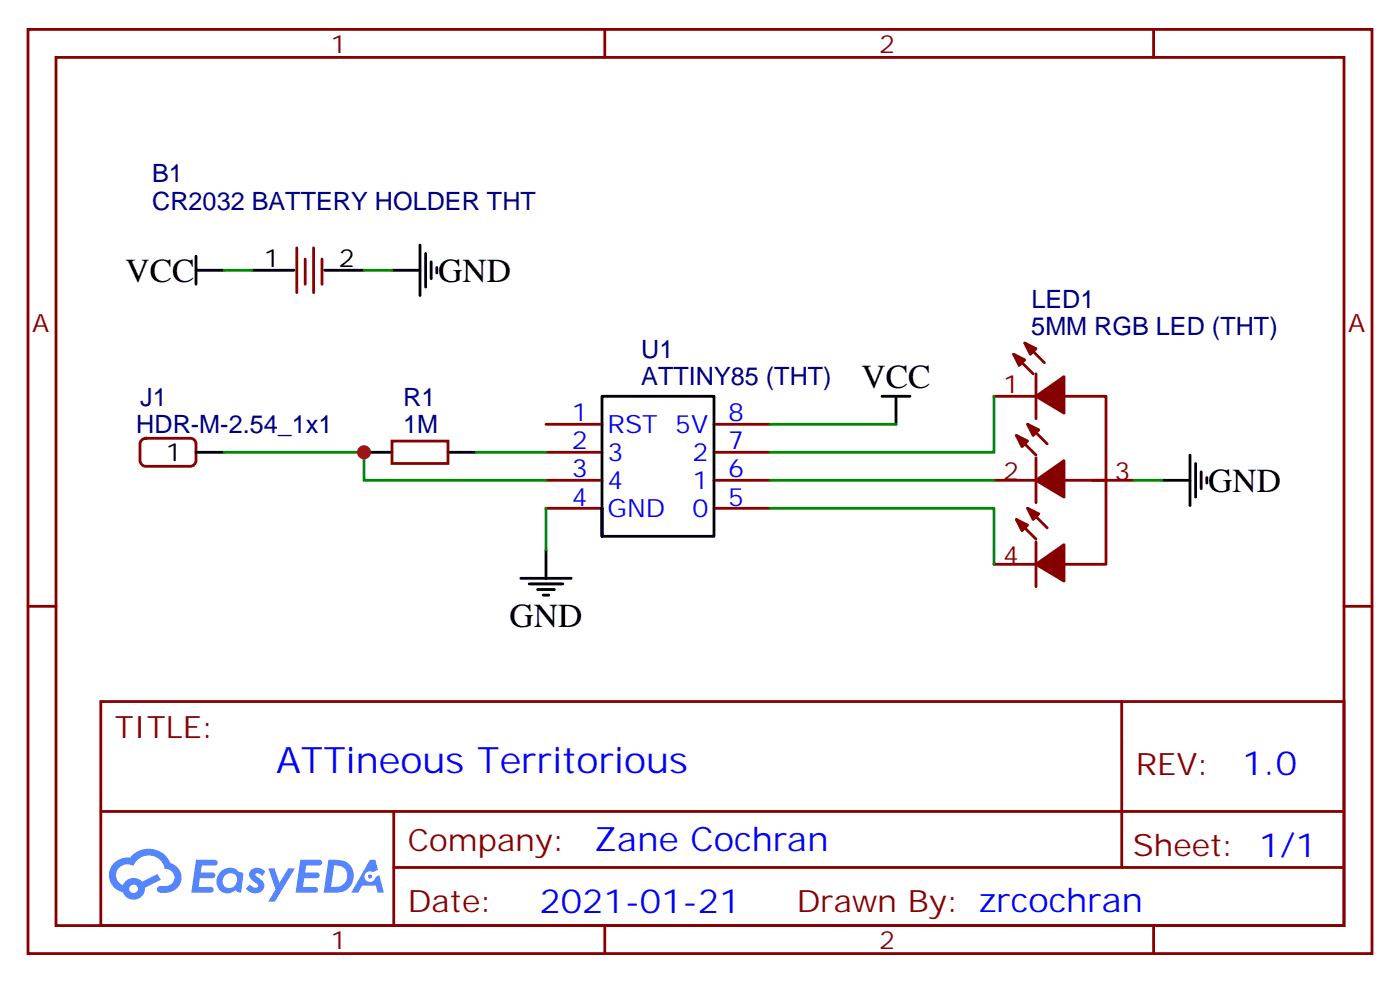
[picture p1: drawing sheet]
<svg xmlns="http://www.w3.org/2000/svg" width="176mm" height="124mm" viewBox="0 0 176 124" stroke-linecap="round" stroke-linejoin="round" font-family="sans-serif">
<g fill="none" stroke="#870000" stroke-width=".35">
<path d="M3.5 3.7h169.4v116.4h-169.4zM7.1 7.2h162.2v109.4h-162.2zM76.2 3.7v3.5M145.3 3.7v3.5M3.5 76.4h3.6M169.3 76.4h3.6M12.7 88.4h156.6v28.2h-156.6zM141.3 88.4v20.9M12.7 102.2h156.5M49.6 109.3h119.6M49.6 102.2v14.1M76.2 116.6v3.5"/>
<path d="M145.3 116.6v3.5"/>
</g>
<g fill="#5487ff">
<path d="M31.7 109.5a1.22 1.22 0 0 1 1.7 .3l-.4 .6-.4-.4h-.4v.2a2.96 2.96 0 0 1 1.1 1.2 1.14 1.14 0 0 1-.7 1.1 1.14 1.14 0 0 1-1.2-.2l-.4-.3 .5-.6a.66 .66 0 0 0 1 .3v-.3a2.71 2.71 0 0 1-1.1-1 .78 .78 0 0 1 .3-.9z"/>
<path d="M24.7 108.3h1.5a1.22 1.22 0 0 1 1.2 .2 .37 .37 0 0 1-.4 .5h-1.6l-.1 .9h1.5a.37 .37 0 0 1 .3 .4 .37 .37 0 0 1-.3 .3h-1.6l-.2 1.1h.8a1.15 1.15 0 0 1 1.1 .2 .36 .36 0 0 1-.3 .6h-2.5z"/>
<path d="M37.8 108.3h1.6a1.23 1.23 0 0 1 1.1 .2 .37 .37 0 0 1-.3 .5h-1.6l-.2 .9h1.6a.37 .37 0 0 1 .3 .4 .37 .37 0 0 1-.4 .3h-1.6l-.1 1.1h.7a1.15 1.15 0 0 1 1.1 .2 .36 .36 0 0 1-.3 .6h-2.5z"/>
<path d="M46.6 108.3h.7l.3 1.3-.6 .3a.69 .69 0 0 0-1 .3 .69 .69 0 0 0 .4 .9 .69 .69 0 0 0 .9-.6l.5-.3 .6 2.2h-.8l-.3-.8h-1.7l-.5 .8h-.8z"/>
<path d="M33.8 109.4h.8l.6 1.8 1.1-1.8h.9l-2.6 4.2h-.8l.9-1.6z"/>
<path d="M41.4 108.3l-.6 4.2a5.9 5.9 0 0 0 2.7-.3 2.09 2.09 0 0 0 1-2.6 2.09 2.09 0 0 0-2.4-1.3zM42.1 109a1.36 1.36 0 0 1 1.7 1.2 1.36 1.36 0 0 1-1.4 1.5h-.7z"/>
<path d="M27.7 109.9a1.5 1.5 0 0 0-.3 1.9 1.5 1.5 0 0 0 1.8 .6l.4-.3 .4 .3 .4 .1 .3-2.3-.2-.3h-.1a.53 .53 0 0 1-.6-.4 1.63 1.63 0 0 0-2.1 .4zM28.3 110.3a.89 .89 0 0 1 1.4 0 .89 .89 0 0 1-.2 1.3 .89 .89 0 0 1-1.3 0 .89 .89 0 0 1 .1-1.3z"/>
<path d="M14.4 108.7a2.18 2.18 0 0 0 1.1 3.7 1.44 1.44 0 0 0 1.6 .9 1.44 1.44 0 0 0 1.2-1.5l2-1-.5-.7-1.9 1a1.47 1.47 0 0 0-2.4 .4 1.39 1.39 0 0 1-.7-1.9 1.39 1.39 0 0 1 2-.5 2.08 2.08 0 0 1 2.2-1.3 2.08 2.08 0 0 1 1.8 1.7 1.07 1.07 0 0 1 1.2 1 1.07 1.07 0 0 1-1 1.1h-.7a.43 .43 0 0 0-.5 .4 .43 .43 0 0 0 .4 .5 2.17 2.17 0 0 0 2.7-2 1.93 1.93 0 0 0-1.4-1.8 2.98 2.98 0 0 0-5.1-.7h-.3a2.38 2.38 0 0 0-1.7 .7zM16.3 112a.55 .55 0 0 1 1.1 0 .55 .55 0 0 1-1.1 0z"/>
<circle cx="46.6" cy="110.4" r=".26"/>
</g>
<g fill="none" stroke="#870000" stroke-width=".35">
<path d="M37.4 31.2v5.7M38.5 32.6v3.2M39.5 31.2v5.7M40.6 32.6v3.2M17.9 55.4l.4-.2h5.7a.71 .71 0 0 1 .7 .7v2.1a.76 .76 0 0 1-.7 .7h-5.7a.76 .76 0 0 1-.7-.7v-2.1zM49.4 55.6h7v2.8h-7zM68.8 53.4h7M68.8 57h7M90 53.4h7M90 57h7M125.2 49.9h5.3M127.7 44.6l2.5 2.5"/>
<path d="M128.1 54.9l2.4 2.4M129.1 43.2l2.5 2.5M129.5 53.4l2.4 2.5M130.5 47.1v5.6M130.5 57.7v5.6M134.1 49.9h5.2v21.2h-5.2M68.8 60.5h7M68.8 64h7M90 60.5h7M90 64h7M125.2 60.5h5.3M125.2 71.1h5.3"/>
<path d="M128.1 65.4l2.4 2.5M129.5 64l2.4 2.5M130.5 68.3v5.6M134.1 60.5h8.8"/>
</g>
<g fill="none" stroke="#000" stroke-width=".35">
<path d="M24.7 34h3.5M24.7 32.3v3.5M31.7 34h5.3M40.9 34h5M49.4 34h3.5M52.9 30.9v6.3M53.6 31.9v4.3M54.3 33v2.1M55 33.7v.7M24.7 57h3.5M45.9 57h3.5M56.4 57h3.6"/>
<path d="M111.1 49.9h3.6M112.9 49.9v3.5M149.9 57.3v6.4M150.6 58.4v4.2M151.3 59.4v2.2M65.6 72.8h6.4M66.7 73.6h4.2M67.7 74.3h2.1M68.4 75h.7M68.8 69.3v3.5M75.8 64v3.6h14.2v-17.7h-14.2v17.7M146.4 60.5h3.5"/>
<path d="M152 60.1v.8"/>
</g>
<g fill="#870000" stroke="#870000" stroke-width=".35">
<path d="M127.7 44.6l1.4 .7-.7 .7z"/>
<path d="M129.1 43.2l1.4 .7-.7 .7z"/>
<path d="M130.5 49.9l3.6-2.5v4.6z"/>
<path d="M128.1 54.9l1.4 .7-.7 .7z"/>
<path d="M129.5 53.4l1.4 .8-.7 .7z"/>
<path d="M130.5 60.5l3.6-2.5v4.6z"/>
<path d="M128.1 65.4l1.4 .7-.7 .8z"/>
<path d="M129.5 64l1.4 .7-.7 .7z"/>
<path d="M130.5 71.1l3.6-2.5v4.6z"/>
</g>
<path d="M28.2 34h3.5M45.9 34h3.5M28.2 57h17.7v3.5h22.9M60 57h8.8M97 53.4h15.9M125.2 49.9v7.1h-28.2M68.8 64v5.3M97 64h28.2v7.1M97 60.5h28.2M142.9 60.5h3.5" fill="none" stroke="#008700" stroke-width=".35"/>
<circle cx="45.9" cy="57" r=".88" fill="#c00"/>
<text font-size="4.6" fill="#00f" x="34.8" y="97.4">ATTineous Territorious</text>
<g font-size="4.2">
<text x="15.8" y="35.5">VCC</text>
<text x="55.2" y="35.5">GND</text>
<text x="108.5" y="48.9">VCC</text>
<text x="152.2" y="62">GND</text>
<text x="64.2" y="79">GND</text>
</g>
<g font-size="4.2" fill="#00f">
<text x="156.5" y="97.6">1.0</text>
<text x="74.9" y="107.2">Zane Cochran</text>
<text x="68" y="115">2021-01-21</text>
</g>
<g font-size="3.9" fill="#800">
<text x="14.5" y="93">TITLE:</text>
<text x="143.1" y="97.6">REV:</text>
<text x="51.4" y="107.2">Company:</text>
<text x="142.7" y="107.8">Sheet: 1/1</text>
<text x="51.4" y="114.8">Date:</text>
<text x="100.4" y="114.9">Drawn By: zrcochran</text>
</g>
<g font-size="3.2" fill="#800">
<text x="41.6" y="6.7">1</text>
<text x="110.8" y="6.7">2</text>
<text x="4.1" y="41.8">A</text>
<text x="169.9" y="41.8">A</text>
<text x="126.4" y="49.6">1</text>
<text x="126.4" y="60.5">2</text>
<text x="140.4" y="60.5">3</text>
<text x="126.4" y="71.1">4</text>
<text x="41.6" y="119.6">1</text>
<text x="110.8" y="119.6">2</text>
</g>
<g font-size="3.2" fill="#000080">
<text x="19.2" y="22.9">B1</text>
<text x="19.2" y="26.4">CR2032 BATTERY HOLDER THT</text>
<text x="129.9" y="38.8">LED1</text>
<text x="80.8" y="45.2">U1</text>
<text x="129.9" y="42.2">5MM RGB LED (THT)</text>
<text x="17.7" y="51.1">J1</text>
<text x="50.8" y="51.2">R1</text>
<text x="80.8" y="48.5">ATTINY85 (THT)</text>
<text x="17.2" y="54.6">HDR-M-2.54_1x1</text>
<text x="50.8" y="54.5">1M</text>
</g>
<g font-size="3.2">
<text x="33.3" y="33.7">1</text>
<text x="42.7" y="33.7">2</text>
<text x="20.9" y="58">1</text>
</g>
<g font-size="3.2" fill="#00f">
<text x="72.1" y="53.1">1</text>
<text x="91.7" y="53.1">8</text>
<text x="72.1" y="56.6">2</text>
<text x="76.6" y="54.5">RST 5V</text>
<text x="76.6" y="58">3</text>
<text x="87.2" y="58">2</text>
<text x="91.7" y="56.6">7</text>
<text x="72.1" y="60.1">3</text>
<text x="72.1" y="63.7">4</text>
<text x="76.6" y="61.6">4</text>
<text x="76.6" y="65.1">GND</text>
<text x="87.2" y="61.6">1</text>
<text x="87.2" y="65.1">0</text>
<text x="91.7" y="60.1">6</text>
<text x="91.7" y="63.7">5</text>
</g>
</svg>
